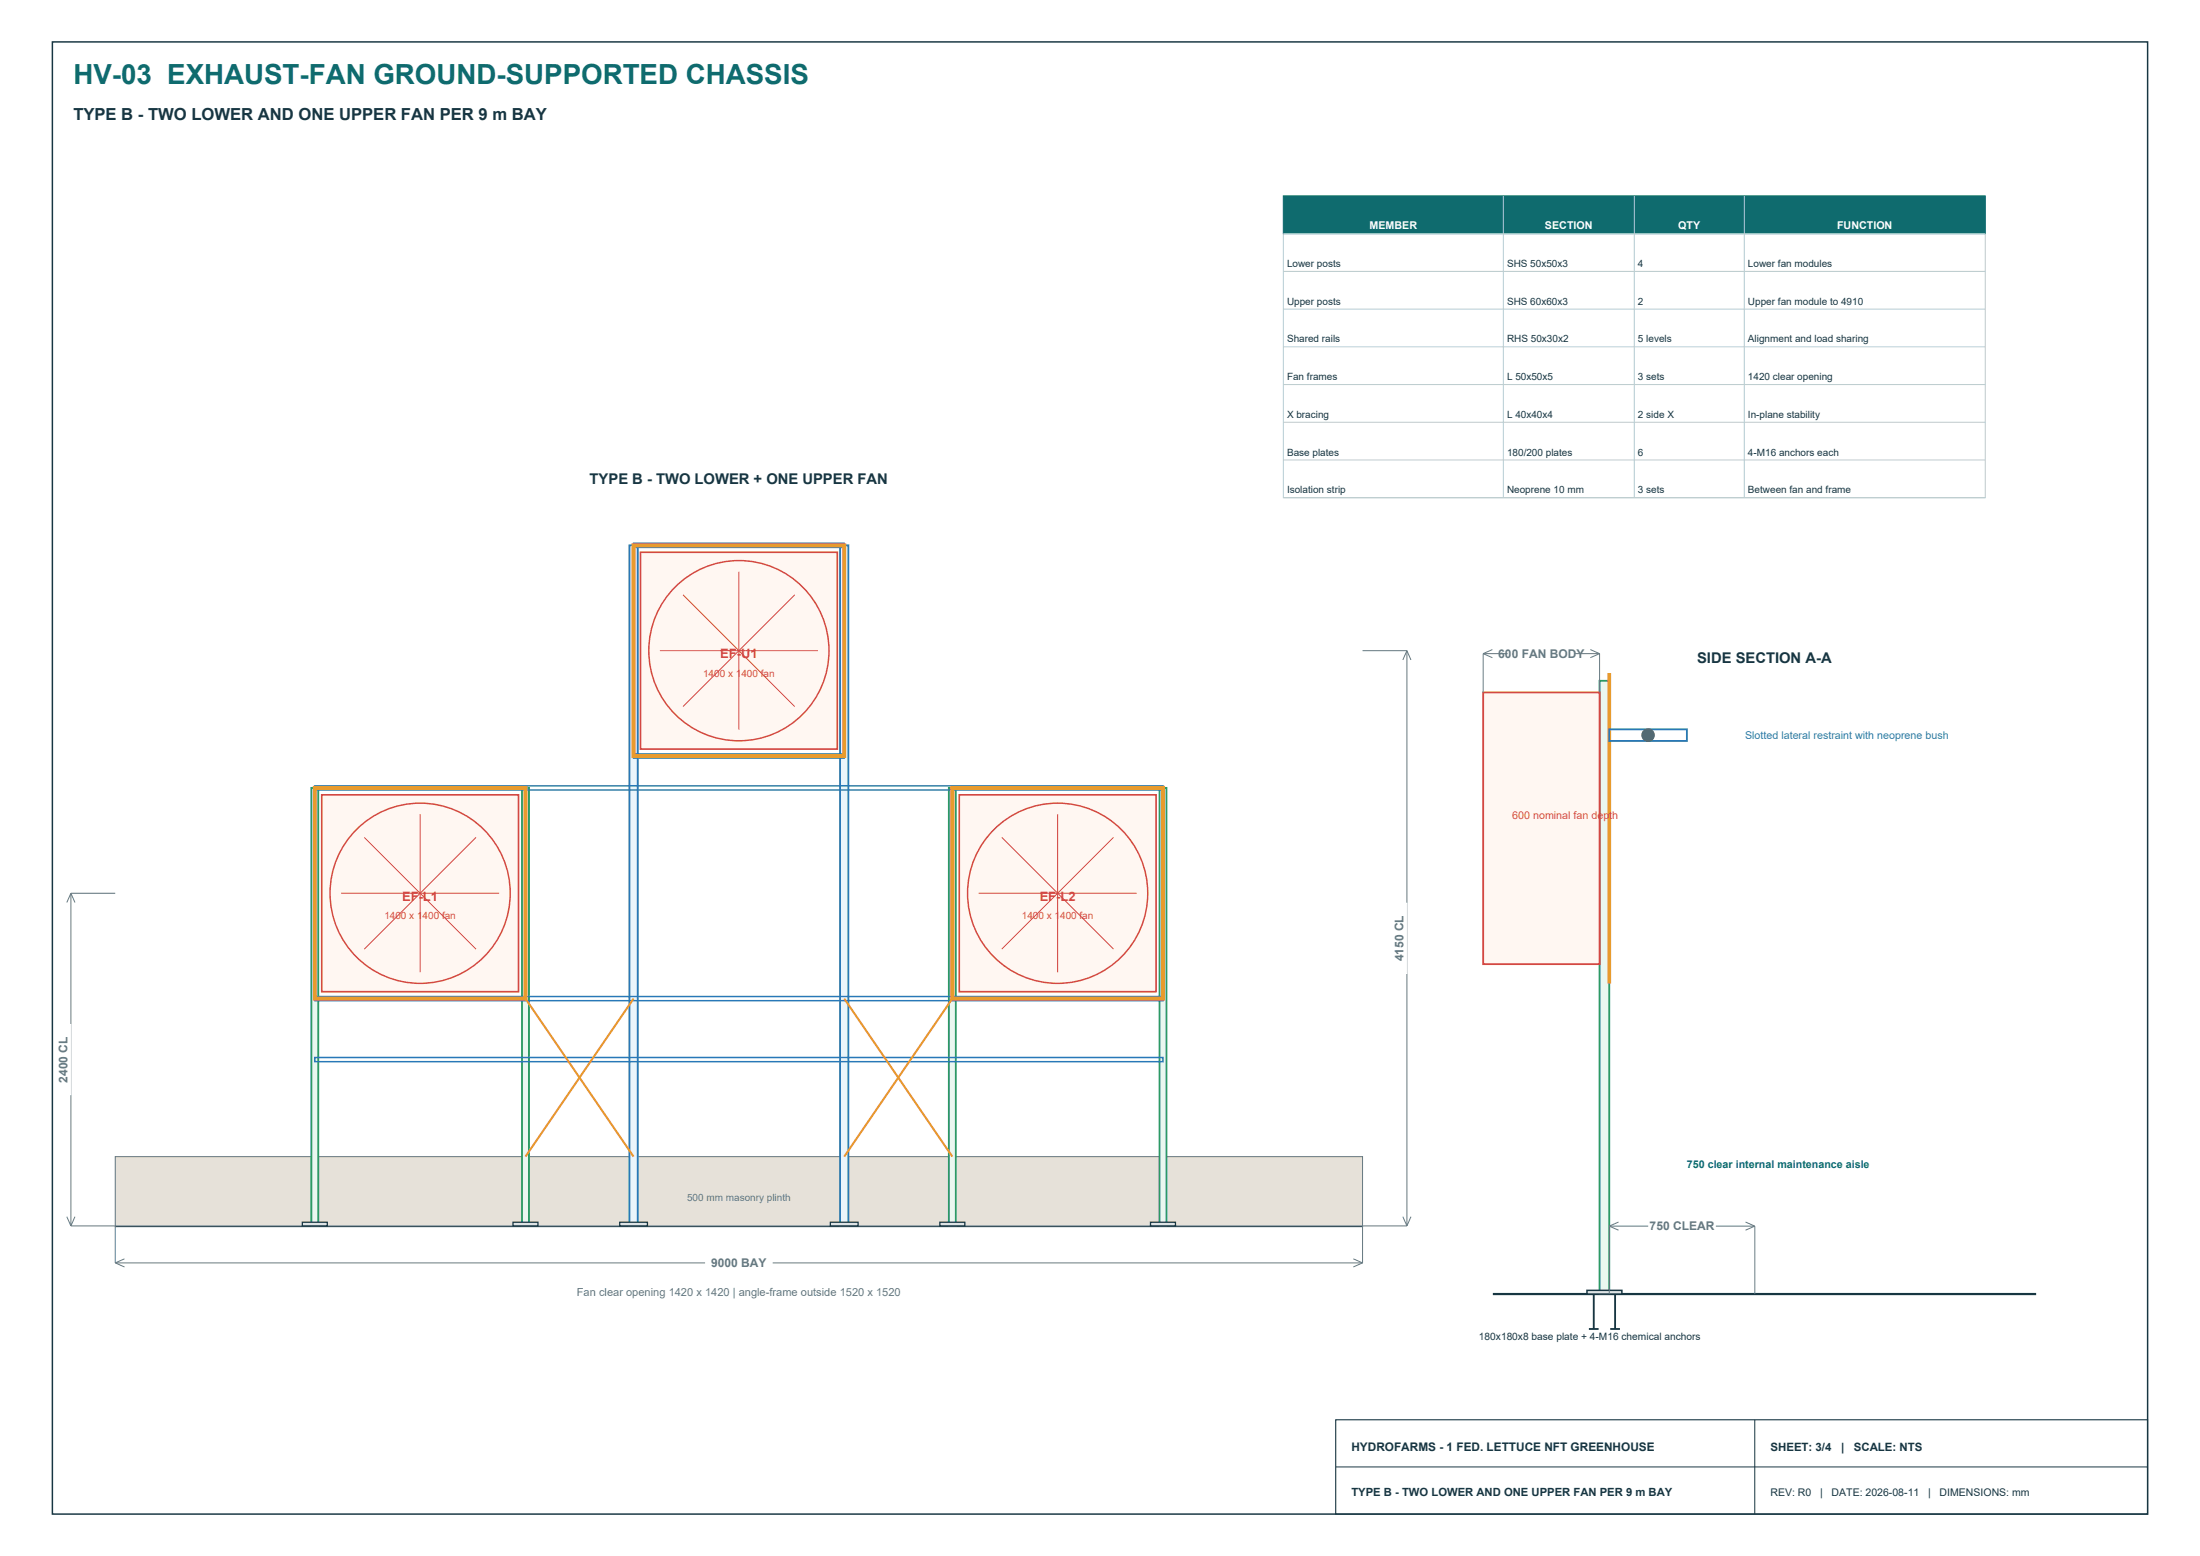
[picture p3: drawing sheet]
<svg xmlns="http://www.w3.org/2000/svg" width="420mm" height="297mm" viewBox="0 0 420 297" stroke-linecap="round" stroke-linejoin="round" font-family="sans-serif">
<path d="M10 8h400v281h-400z" fill="none" stroke="#173642" stroke-width=".28"/>
<path d="M255 271h155v18h-155z" fill="none" stroke="#173642" stroke-width=".21"/>
<path d="M335 271v18M255 280h155" fill="none" stroke="#173642" stroke-width=".19"/>
<path d="M22 234h238.1" fill="none" stroke="#173642" stroke-width=".46"/>
<path d="M22 220.8h238.1v13.2h-238.1z" fill-rule="evenodd" fill="#e6e1d9" stroke="#68777f" stroke-width=".19"/>
<path d="M59.4 150.4h1.4v83.6h-1.4z" fill-rule="evenodd" fill="#eaf7f0" stroke="#2c9a63" stroke-width=".35"/>
<path d="M57.7 233.3h4.8v.7h-4.8z" fill-rule="evenodd" fill="#dde4e6" stroke="#173642" stroke-width=".25"/>
<path d="M99.7 150.4h1.3v83.6h-1.3z" fill-rule="evenodd" fill="#eaf7f0" stroke="#2c9a63" stroke-width=".35"/>
<path d="M97.9 233.3h4.8v.7h-4.8z" fill-rule="evenodd" fill="#dde4e6" stroke="#173642" stroke-width=".25"/>
<path d="M181.1 150.4h1.4v83.6h-1.4z" fill-rule="evenodd" fill="#eaf7f0" stroke="#2c9a63" stroke-width=".35"/>
<path d="M179.4 233.3h4.8v.7h-4.8z" fill-rule="evenodd" fill="#dde4e6" stroke="#173642" stroke-width=".25"/>
<path d="M221.4 150.4h1.3v83.6h-1.3z" fill-rule="evenodd" fill="#eaf7f0" stroke="#2c9a63" stroke-width=".35"/>
<path d="M219.6 233.3h4.8v.7h-4.8z" fill-rule="evenodd" fill="#dde4e6" stroke="#173642" stroke-width=".25"/>
<path d="M120.2 104.1h1.5v129.9h-1.5z" fill-rule="evenodd" fill="#eaf5fb" stroke="#2878b8" stroke-width=".35"/>
<path d="M118.3 233.3h5.3v.7h-5.3z" fill-rule="evenodd" fill="#dde4e6" stroke="#173642" stroke-width=".25"/>
<path d="M160.4 104.1h1.6v129.9h-1.6z" fill-rule="evenodd" fill="#eaf5fb" stroke="#2878b8" stroke-width=".35"/>
<path d="M158.5 233.3h5.3v.7h-5.3z" fill-rule="evenodd" fill="#dde4e6" stroke="#173642" stroke-width=".25"/>
<path d="M121 103.7h40.2v.8h-40.2zM60.1 150h161.9v.8h-161.9zM121 143.9h40.2v.8h-40.2zM60.1 190.2h161.9v.8h-161.9zM60.1 201.9h161.9v.7h-161.9z" fill="none" stroke="#2878b8" stroke-width=".28"/>
<path d="M100.3 190.6l20.7 30.2M121 190.6l-20.7 30.2M161.2 190.6l20.6 30.2M181.8 190.6l-20.6 30.2" fill="none" stroke="#e89b2d" stroke-width=".39"/>
<path d="M60.1 150.4h40.2v40.2h-40.2z" fill="none" stroke="#e89b2d" stroke-width=".78" stroke-linecap="butt"/>
<path d="M61.4 151.7h37.6v37.6h-37.6z" fill-rule="evenodd" fill="#fff7f2" stroke="#d34843" stroke-width=".32"/>
<circle cx="80.2" cy="170.5" r="17.2" fill="none" stroke="#d34843" stroke-width=".28"/>
<path d="M69.5 159.8l21.4 21.4M80.2 155.4v30.2M90.9 159.8l-21.4 21.4M65.1 170.5h30.2" fill="none" stroke="#d34843" stroke-width=".19"/>
<path d="M121 104.1h40.2v40.2h-40.2z" fill="none" stroke="#e89b2d" stroke-width=".78" stroke-linecap="butt"/>
<path d="M122.3 105.4h37.5v37.6h-37.5z" fill-rule="evenodd" fill="#fff7f2" stroke="#d34843" stroke-width=".32"/>
<circle cx="141.1" cy="124.2" r="17.2" fill="none" stroke="#d34843" stroke-width=".28"/>
<path d="M130.4 113.5l21.3 21.4M141.1 109.1v30.2M151.7 113.5l-21.3 21.4M126 124.2h30.1" fill="none" stroke="#d34843" stroke-width=".19"/>
<path d="M181.8 150.4h40.2v40.2h-40.2z" fill="none" stroke="#e89b2d" stroke-width=".78" stroke-linecap="butt"/>
<path d="M183.1 151.7h37.6v37.6h-37.6z" fill-rule="evenodd" fill="#fff7f2" stroke="#d34843" stroke-width=".32"/>
<circle cx="201.9" cy="170.5" r="17.2" fill="none" stroke="#d34843" stroke-width=".28"/>
<path d="M191.3 159.8l21.3 21.4M201.9 155.4v30.2M212.6 159.8l-21.3 21.4M186.8 170.5h30.2" fill="none" stroke="#d34843" stroke-width=".19"/>
<g fill="none" stroke="#68777f" stroke-width=".19">
<path d="M260.1 124.2h8.5M268.6 124.2v109.8M268.6 124.2l-.8 1.8M268.6 124.2l.8 1.8M13.5 170.5h8.5M13.5 170.5v63.5M13.5 170.5l-.7 1.8M13.5 170.5l.8 1.8M12.8 232.2l.7 1.8M13.5 234h8.5v7.1M14.3 232.2l-.8 1.8M267.8 232.2l.8 1.8"/>
<path d="M268.6 234h-8.5v7.1M269.4 232.2l-.8 1.8M22 241.1h238.1M22 241.1l1.8 .7M23.8 240.3l-1.8 .8M258.4 240.3l1.7 .8M260.1 241.1l-1.7 .7"/>
</g>
<g fill="#fff" stroke="#fff" stroke-width=".19">
<path d="M134.7 239.6h12.7v2.9h-12.7z" fill-rule="evenodd"/>
<path d="M10.7 195.5h2.8v13.5h-2.8z" fill-rule="evenodd"/>
<path d="M265.8 172.4h2.8v13.4h-2.8z" fill-rule="evenodd"/>
</g>
<path d="M285 247h103.7" fill="none" stroke="#173642" stroke-width=".42"/>
<path d="M305.4 129.9h1.8v117.1h-1.8z" fill-rule="evenodd" fill="#eaf7f0" stroke="#2c9a63" stroke-width=".35"/>
<path d="M283.1 132.2h22.3v51.8h-22.3z" fill-rule="evenodd" fill="#fff7f2" stroke="#d34843" stroke-width=".35"/>
<path d="M307.2 128.5v59.2" fill="none" stroke="#e89b2d" stroke-width=".71" stroke-linecap="butt"/>
<path d="M307.2 139.2h14.8v2.2h-14.8z" fill="none" stroke="#2878b8" stroke-width=".35"/>
<circle cx="314.6" cy="140.3" r="1.3" fill="#5d6265"/>
<path d="M303 246.3h6.6v.7h-6.6z" fill-rule="evenodd" fill="#dde4e6" stroke="#173642" stroke-width=".28"/>
<path d="M303.3 253.7h1.9M304.3 247v6.7M307.4 253.7h1.9M308.3 247v6.7" fill="none" stroke="#173642" stroke-width=".35"/>
<g fill="none" stroke="#68777f" stroke-width=".19">
<path d="M283.1 124.8v7.4M283.1 124.8h22.3M283.1 124.8l1.8 .7M284.9 124l-1.8 .8M303.6 124l1.8 .8M305.4 124.8v7.4M305.4 124.8l-1.8 .7M307.2 234v13M307.2 234h27.8M307.2 234l1.8 .8M309 233.3l-1.8 .7M333.2 233.3l1.8 .7"/>
<path d="M335 234v13M335 234l-1.8 .8"/>
</g>
<g fill="#fff" stroke="#fff" stroke-width=".19">
<path d="M314.8 232.6h12.7v2.8h-12.7z" fill-rule="evenodd"/>
<path d="M287.9 123.4h12.7v2.8h-12.7z" fill-rule="evenodd"/>
</g>
<path d="M245 37.4h134v57.6h-134zM287 37.4v57.6M312 37.4v57.6M333 37.4v57.6M245 59h134M245 51.8h134M245 44.6h134M245 73.4h134M245 66.2h134M245 95h134M245 87.8h134M245 80.6h134" fill="none" stroke="#b9cccf" stroke-width=".19"/>
<path d="M245 37.4h134v7.2h-134z" fill-rule="evenodd" fill="#0f6b6e" stroke="#0f6b6e" stroke-width=".19"/>
<text font-size="5.3" fill="#0f6b6e" x="14" y="16">HV-03 EXHAUST-FAN GROUND-SUPPORTED CHASSIS</text>
<text font-size="3.2" fill="#173642" x="14" y="23">TYPE B - TWO LOWER AND ONE UPPER FAN PER 9 m BAY</text>
<g font-size="2.8" fill="#173642">
<text x="112.6" y="92.4">TYPE B - TWO LOWER + ONE UPPER FAN</text>
<text x="324" y="126.6">SIDE SECTION A-A</text>
</g>
<g font-size="2.5" fill="#d34843">
<text x="137.5" y="125.6">EF-U1</text>
<text x="76.8" y="171.9">EF-L1</text>
<text x="198.5" y="171.9">EF-L2</text>
</g>
<g font-size="2.3" fill="#68777f">
<text x="286" y="125.5">600 FAN BODY</text>
<text x="268" y="183.5" transform="rotate(-90 268 183.5)">4150 CL</text>
<text x="12.9" y="206.6" transform="rotate(-90 12.9 206.6)">2400 CL</text>
<text x="314.9" y="234.8">750 CLEAR</text>
<text x="135.8" y="241.8">9000 BAY</text>
</g>
<text font-size="2.3" fill="#173642" x="258" y="277">HYDROFARMS - 1 FED. LETTUCE NFT GREENHOUSE</text>
<g font-size="2.2" fill="#173642">
<text x="338" y="277">SHEET: 3/4</text>
<text x="351.5" y="277">|</text>
<text x="353.9" y="277">SCALE: NTS</text>
<text x="258" y="285.5">TYPE B - TWO LOWER AND ONE UPPER FAN PER 9 m BAY</text>
</g>
<text font-size="2.1" fill="#68777f" x="110.1" y="247.4">Fan clear opening 1420 x 1420 | angle-frame outside 1520 x 1520</text>
<g font-size="2" fill="#fff">
<text x="261.5" y="43.8">MEMBER</text>
<text x="295" y="43.8">SECTION</text>
<text x="320.4" y="43.8">QTY</text>
<text x="350.7" y="43.8">FUNCTION</text>
</g>
<text font-size="2" fill="#2878b8" x="333.2" y="141.1">Slotted lateral restraint with neoprene bush</text>
<text font-size="2" fill="#d34843" x="288.7" y="156.2">600 nominal fan depth</text>
<text font-size="2" fill="#0f6b6e" x="322" y="222.9">750 clear internal maintenance aisle</text>
<g font-size="2" fill="#173642">
<text x="338" y="285.5">REV: R0</text>
<text x="347.5" y="285.5">|</text>
<text x="349.7" y="285.5">DATE: 2026-08-11</text>
<text x="368.1" y="285.5">|</text>
<text x="370.3" y="285.5">DIMENSIONS: mm</text>
</g>
<g font-size="1.9" fill="#173642">
<text x="245.7" y="51">Lower posts</text>
<text x="287.7" y="51">SHS 50x50x3</text>
<text x="312.7" y="51">4</text>
<text x="333.7" y="51">Lower fan modules</text>
<text x="245.7" y="58.2">Upper posts</text>
<text x="287.7" y="58.2">SHS 60x60x3</text>
<text x="312.7" y="58.2">2</text>
<text x="333.7" y="58.2">Upper fan module to 4910</text>
<text x="245.7" y="65.4">Shared rails</text>
<text x="287.7" y="65.4">RHS 50x30x2</text>
<text x="312.7" y="65.4">5 levels</text>
<text x="333.7" y="65.4">Alignment and load sharing</text>
<text x="245.7" y="72.6">Fan frames</text>
<text x="287.7" y="72.6">L 50x50x5</text>
<text x="312.7" y="72.6">3 sets</text>
<text x="333.7" y="72.6">1420 clear opening</text>
<text x="245.7" y="79.8">X bracing</text>
<text x="287.7" y="79.8">L 40x40x4</text>
<text x="312.7" y="79.8">2 side X</text>
<text x="333.7" y="79.8">In-plane stability</text>
<text x="245.7" y="87">Base plates</text>
<text x="287.7" y="87">180/200 plates</text>
<text x="312.7" y="87">6</text>
<text x="333.7" y="87">4-M16 anchors each</text>
<text x="245.7" y="94.2">Isolation strip</text>
<text x="287.7" y="94.2">Neoprene 10 mm</text>
<text x="312.7" y="94.2">3 sets</text>
<text x="333.7" y="94.2">Between fan and frame</text>
<text x="282.4" y="255.8">180x180x8 base plate + 4-M16 chemical anchors</text>
</g>
<g font-size="1.9" fill="#d34843">
<text x="134.2" y="129.1">1400 x 1400 fan</text>
<text x="73.4" y="175.4">1400 x 1400 fan</text>
<text x="195.1" y="175.4">1400 x 1400 fan</text>
</g>
<text font-size="1.9" fill="#68777f" x="131.2" y="229.2">500 mm masonry plinth</text>
</svg>
